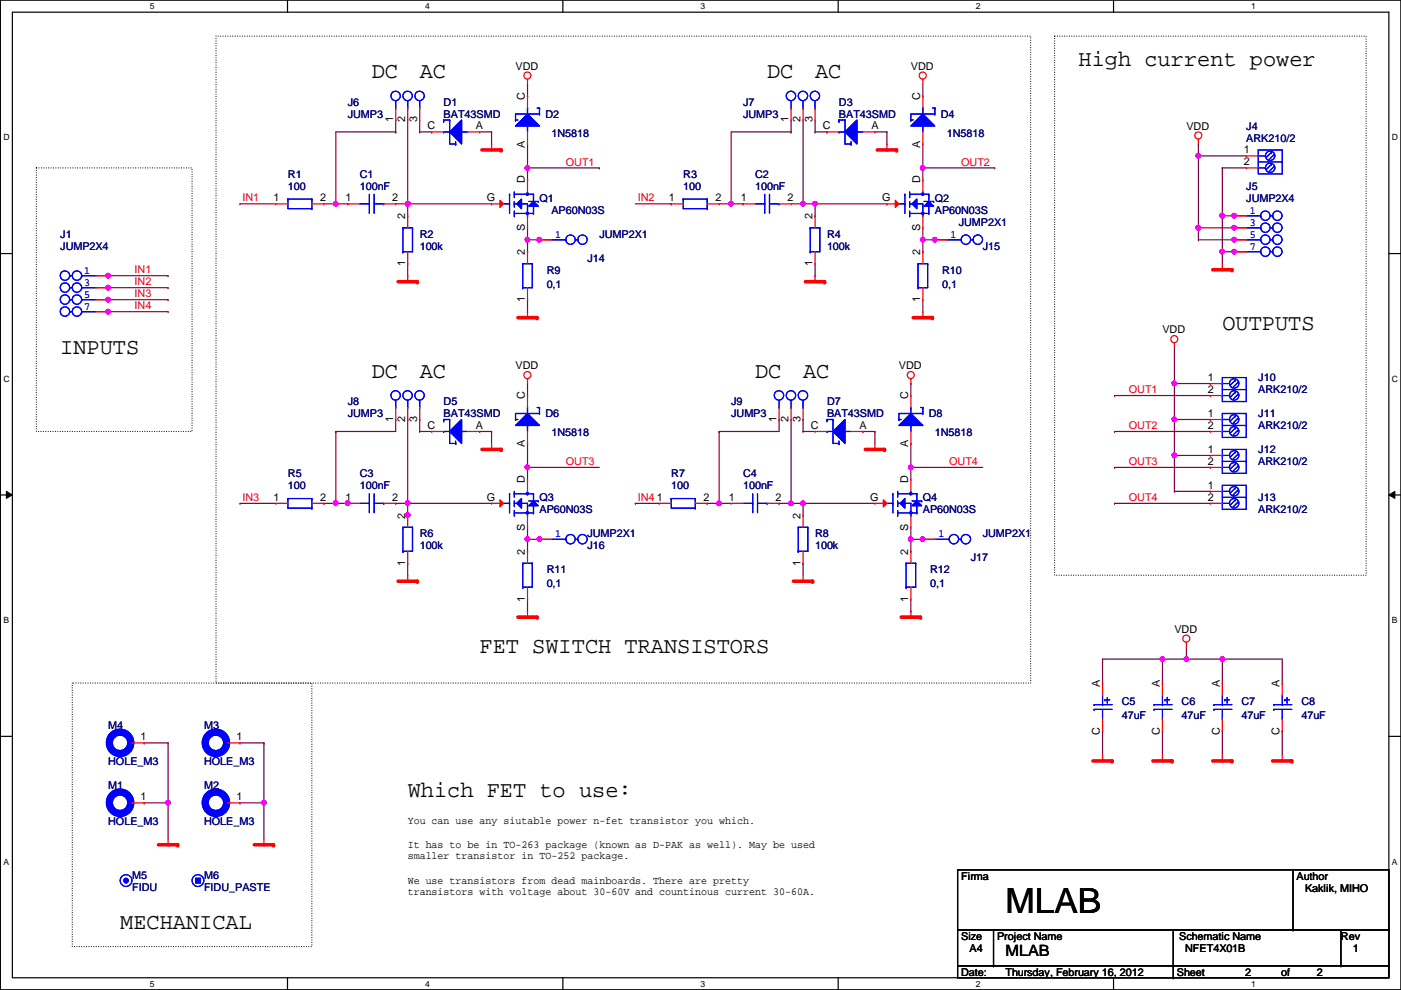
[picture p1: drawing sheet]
# OrCAD Capture schematic NFET4X01B.DSN
size A4; title: MLAB; rev: 1; note: NFET4X01B

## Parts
C1  100nF  [C0805]
C2  100nF  [C0805]
C3  100nF  [C0805]
C4  100nF  [C0805]
C5  47uF  [ELYTC]
C6  47uF  [ELYTC]
C7  47uF  [ELYTC]
C8  47uF  [ELYTC]
D1  BAT43SMD  [SOD87]
D2  1N5818  [SMB]
D3  BAT43SMD  [SOD87]
D4  1N5818  [SMB]
D5  BAT43SMD  [SOD87]
D6  1N5818  [SMB]
D7  BAT43SMD  [SOD87]
D8  1N5818  [SMB]
J1  JUMP2X4  [JUMP2X4]
J4  ARK210/2  [WAGO256]
J5  JUMP2X4  [JUMP2X4]
J6  JUMP3  [JUMP3]
J7  JUMP3  [JUMP3]
J8  JUMP3  [JUMP3]
J9  JUMP3  [JUMP3]
J10  ARK210/2  [WAGO256]
J11  ARK210/2  [WAGO256]
J12  ARK210/2  [WAGO256]
J13  ARK210/2  [WAGO256]
J14  JUMP2X1  [JUMP2X1]
J15  JUMP2X1  [JUMP2X1]
J16  JUMP2X1  [JUMP2X1]
J17  JUMP2X1  [JUMP2X1]
M1  HOLE_M3  [HOLE_M3]
M2  HOLE_M3  [HOLE_M3]
M3  HOLE_M3  [HOLE_M3]
M4  HOLE_M3  [HOLE_M3]
M5  FIDU  [FIDU]
M6  FIDU_PASTE  [FIDU_PASTE]
Q1  AP60N03S  [TO252]
Q2  AP60N03S  [TO252]
Q3  AP60N03S  [TO252]
Q4  AP60N03S  [TO252]
R1  100  [R1206]
R2  100k  [R0805]
R3  100  [R1206]
R4  100k  [R0805]
R5  100  [R1206]
R6  100k  [R0805]
R7  100  [R1206]
R8  100k  [R0805]
R9  0,1  [R1206]
R10  0,1  [R1206]
R11  0,1  [R1206]
R12  0,1  [R1206]

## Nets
GND: C5.C C6.C C7.C C8.C D1.A D3.A D5.A D7.A J4.2 J5.1 J5.2 J5.7 J5.8 M1.1(PIN) M2.1(PIN) M3.1(PIN) M4.1(PIN) R2.1 R4.1 R6.1 R8.1 R9.1 R10.1 R11.1 R12.1
VDD: C5.A C6.A C7.A C8.A D2.C D4.C D6.C D8.C J4.1 J5.3 J5.4 J5.5 J5.6 J10.1 J11.1 J12.1 J13.1
IN1: J1.1 J1.2 R1.1
IN2: J1.3 J1.4 R3.1
IN3: J1.5 J1.6 R5.1
IN4: J1.7 J1.8 R7.1
OUT1: D2.A J10.2 Q1.D
OUT2: D4.A J11.2 Q2.D
OUT3: D6.A J12.2 Q3.D
OUT4: D8.A J13.2 Q4.D
N00029: C1.1 J6.1 R1.2
N00057: C1.2 J6.2 Q1.G R2.2
N00121: D1.C J6.3
N00520: C2.2 J7.2 Q2.G R4.2
N00522: C2.1 J7.1 R3.2
N00546: D3.C J7.3
N00754: C3.2 J8.2 Q3.G R6.2
N00756: C3.1 J8.1 R5.2
N00802: D5.C J8.3
N00896: C4.1 J9.1 R7.2
N00898: C4.2 J9.2 Q4.G R8.2
N00910: D7.C J9.3
N62246: J14.1 J14.2 Q1.S R9.2
N62250: J15.1 J15.2 Q2.S R10.2
N62254: J16.1 J16.2 Q3.S R11.2
N62258: J17.1 J17.2 Q4.S R12.2

Not connected (* = marked no-connect by the designer): M5 DUMMY; M6 DUMMY

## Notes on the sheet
- High current power
- DC
- AC
- DC
- AC
- OUTPUTS
- INPUTS
- DC
- AC
- DC
- AC
- FET SWITCH TRANSISTORS
- Which FET to use:
- You can use any siutable power n-fet transistor you which.
- It has to be in TO-263 package (known as D-PAK as well). May be used
  smaller transistor in TO-252 package.
- We use transistors from dead mainboards. There are pretty
  transistors with voltage about 30-60V and countinous current 30-60A.
- MECHANICAL
